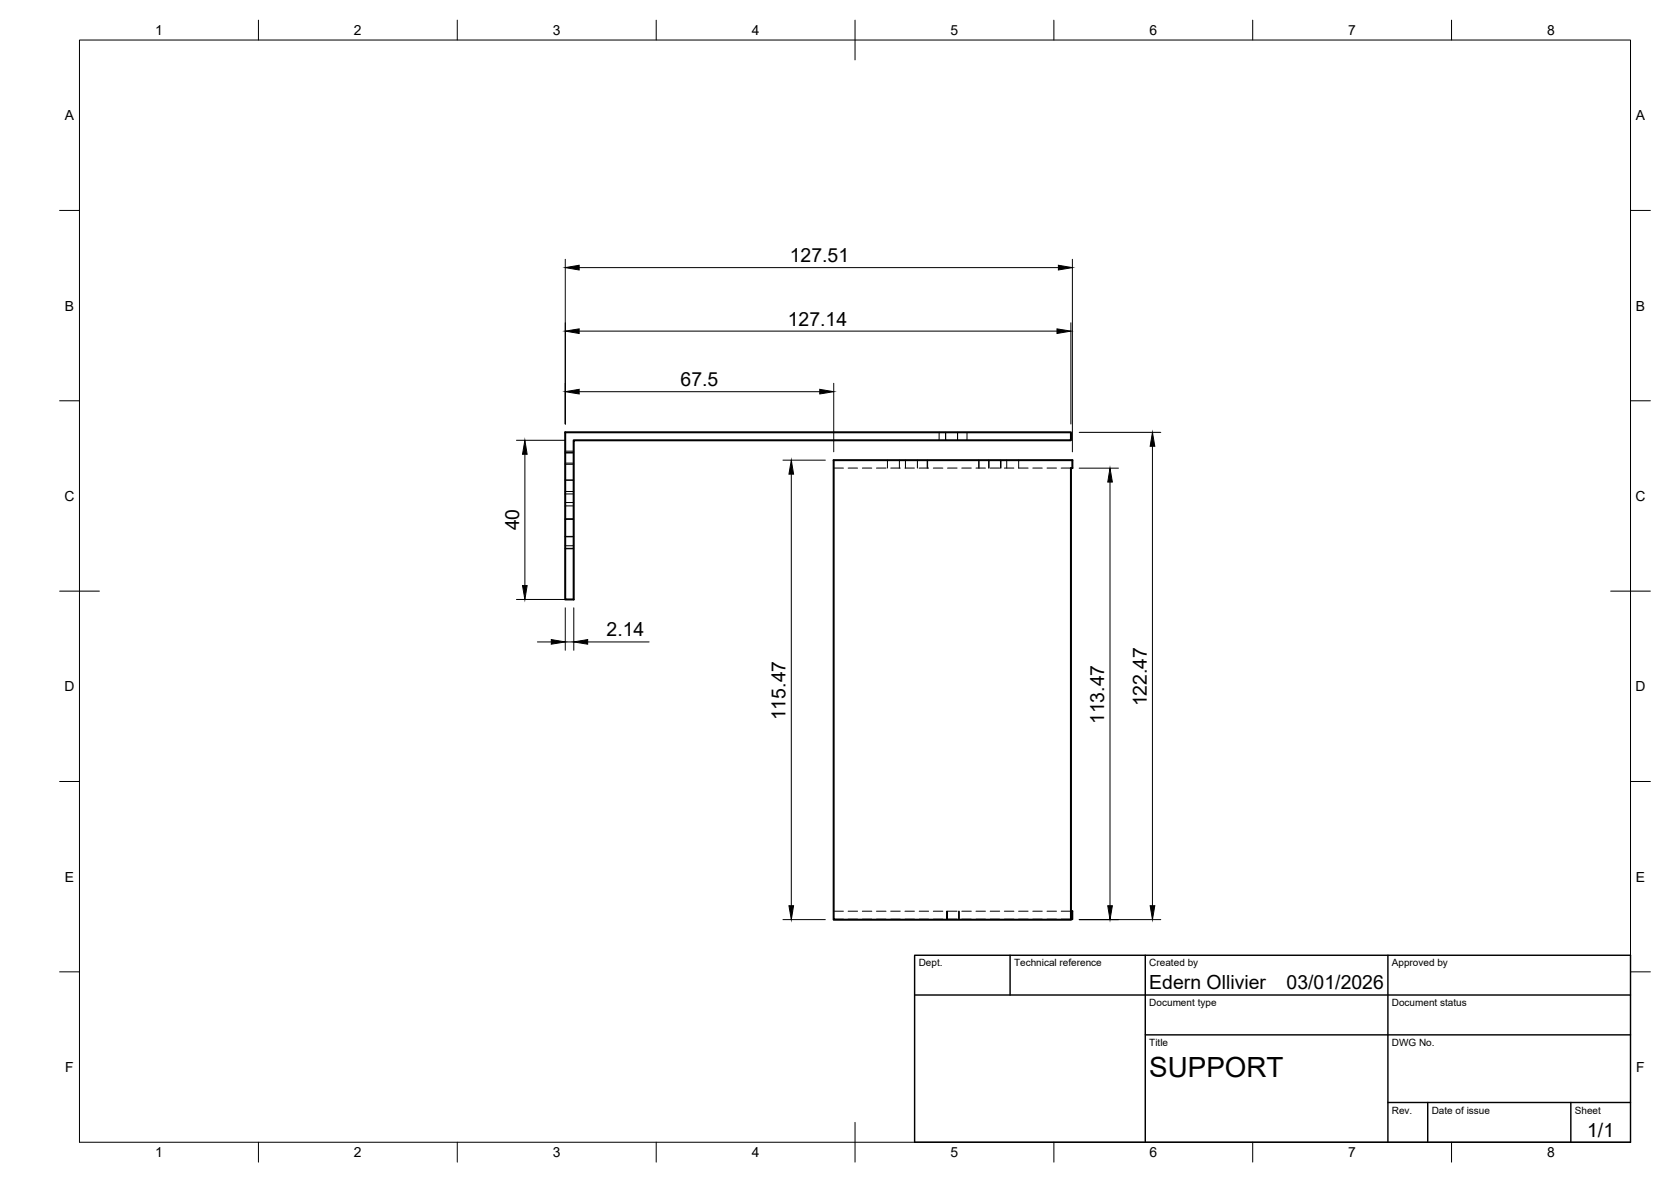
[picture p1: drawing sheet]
<svg xmlns="http://www.w3.org/2000/svg" width="420mm" height="297mm" viewBox="0 0 420 297" stroke-linecap="round" stroke-linejoin="round" font-family="sans-serif">
<!-- layer: Visible -->
<path d="M142.1 108.6h127.2v2h-125v40.1h-2.2zM209.6 115.6h60v2h-.3v113.5h-59.7zM269.3 229h.3v2h-.3" fill="none" stroke="#000" stroke-width=".51"/>
<!-- layer: Hidden -->
<g fill="none" stroke="#000" stroke-width=".25">
<path d="M142.1 113.7h2.2M142.1 116.7h2.2M142.1 113.4h2.2M142.1 116.4h2.2M142.1 113.8h2.2M209.6 117.6h2.5M213.3 117.6h2.3M216.8 117.6h2.4M220.4 117.6h2.4M223.1 115.6v2M224 117.6h2.4M226.1 115.6v2"/>
<path d="M227.5 117.6h2.4M227.7 115.6v2M230.7 115.6v2M231.1 117.6h2.4M233.1 115.6v2M233.2 115.6v2M234.7 117.6h2.4M236.1 108.6v2M237.8 108.6v2M238.3 117.6h2.3M240.8 108.6v2M241.8 117.6h2.4"/>
<path d="M243.1 108.6v2M245.4 117.6h2.4M246.1 115.6v2M248.6 115.6v2M248.7 115.6v2M249 117.6h2.4M251.6 115.6v2M251.7 115.6v2M252.5 117.6h2.4M253.1 115.6v2M256.1 117.6h2.4M256.1 115.6v2"/>
<path d="M259.7 117.6h2.4M263.3 117.6h2.3M266.8 117.6h2.5M142.1 123.5h2.2M142.1 120.6h2.2M142.1 120.7h2.2M142.1 130.5h2.2M142.1 126.3h2.2M142.1 130.4h2.2M142.1 124.1h2.2M142.1 127.1h2.2M142.1 134.8h2.2"/>
<path d="M142.1 137.8h2.2M142.1 134.9h2.2M142.1 137.9h2.2M142.1 137.1h2.2M209.6 229h2.5M209.6 231h2.5M213.3 229h2.3M213.3 231h2.3M216.8 229h2.4M216.8 231h2.4M220.4 229h2.4M220.4 231h2.4"/>
<path d="M224 229h2.4M224 231h2.4M227.5 229h2.4M227.5 231h2.4M231.1 229h2.4M231.1 231h2.4M234.7 229h2.4M234.7 231h2.4M238.1 229v2M238.1 229v2v-2M238.3 229h2.3M238.3 231h2.3"/>
<path d="M241.1 229v2M241.8 229h2.4M241.8 231h2.4M245.4 229h2.4M245.4 231h2.4M249 229h2.4M249 231h2.4M252.5 229h2.4M252.5 231h2.4M256.1 229h2.4M256.1 231h2.4M259.7 229h2.4"/>
<path d="M259.7 231h2.4M263.3 229h2.3M263.3 231h2.3M266.8 229h2.5M266.8 231h2.5"/>
</g>
<!-- layer: BORDER -->
<g fill="none" stroke="#000" stroke-width=".25">
<path d="M20 10.1h390v276.9h-390zM65 5.1v5M115 5.1v5M165 5.1v5M215 5.1v10M265 5.1v5M315 5.1v5M365 5.1v5M15 52.9h5M410 52.9h5M15 100.7h5M410 100.7h5"/>
<path d="M15 148.6h10M405 148.6h10M15 196.4h5M410 196.4h5M15 244.2h5M410 244.2h5M65 287v5M115 287v5M165 287v5M215 282.1v9.9M265 287v5M315 287v5"/>
<path d="M365 287v5"/>
</g>
<!-- layer: TITLEBLOCK -->
<path d="M230 240.1h180v46.9h-180zM230 250h180M254 240.1v9.9M288 240.1v46.9M349 240.1v46.9M288 260.1h122M349 277.1h61M359 277.1v9.9M395 277.1v9.9" fill="none" stroke="#000" stroke-width=".36"/>
<!-- layer: FD_Dimensions -->
<g fill="none" stroke="#000" stroke-width=".25">
<path d="M142.1 65.2v41.4M145.6 67.3h120.5M269.6 65.2v48.3M145.6 98.4h60.5M145.6 83.2h120.2M209.6 96.3v17.2M269.3 81.1v25.5M129.9 110.6h12.3M132 114.2v33M196.9 115.6h10.6M199 119.2v108.4M271.4 108.7h20.5"/>
<path d="M271.4 117.7h9.8M289.8 112.1v115.5M279.1 121.1v106.5M129.9 150.7h12.3M142.1 152.7v10.7M144.3 152.7v10.7M135.1 161.3h3.5M142.1 161.3h2.2M147.8 161.3h15.4M196.9 231.1h10.6M271.4 231.1h20.5"/>
</g>
<g fill="#000" stroke="#000" stroke-width=".25">
<path d="M142.1 67.3l3.5-.6v1.1zM266.1 66.7l3.5 .6-3.5 .5zM142.1 98.4l3.5-.6v1.2zM142.1 83.2l3.5-.6v1.2zM206.1 97.8l3.5 .6-3.5 .6zM265.8 82.6l3.5 .6-3.5 .6zM132 110.6l.5 3.6h-1.1zM199 115.6l.5 3.6h-1.1zM289.8 108.7l.6 3.4h-1.2zM279.1 117.7l.6 3.4h-1.2zM131.4 147.2h1.1l-.5 3.5zM138.6 160.7l3.5 .6-3.5 .6z"/>
<path d="M144.3 161.3l3.5-.6v1.2zM198.4 227.6h1.1l-.5 3.5zM278.5 227.6h1.2l-.6 3.5zM289.2 227.6h1.2l-.6 3.5z"/>
</g>
<text font-size="7" x="289" y="270.6">SUPPORT</text>
<g font-size="4.9">
<text x="198.6" y="65.8">127.51</text>
<text x="198.1" y="81.8">127.14</text>
<text x="171.1" y="97">67.5</text>
<text x="130.5" y="133.3" transform="rotate(-90 130.5 133.3)">40</text>
<text x="152.5" y="159.9">2.14</text>
<text x="288.4" y="177.5" transform="rotate(-90 288.4 177.5)">122.47</text>
<text x="197.5" y="181" transform="rotate(-90 197.5 181)">115.47</text>
<text x="277.6" y="182" transform="rotate(-90 277.6 182)">113.47</text>
<text x="289" y="248.5">Edern Ollivier</text>
<text x="323.5" y="248.5">03/01/2026</text>
<text x="399.1" y="285.7">1/1</text>
</g>
<g font-size="3.5">
<text x="39" y="8.8">1</text>
<text x="89" y="8.8">2</text>
<text x="139" y="8.8">3</text>
<text x="189" y="8.8">4</text>
<text x="239" y="8.8">5</text>
<text x="289" y="8.8">6</text>
<text x="339" y="8.8">7</text>
<text x="389" y="8.8">8</text>
<text x="16.3" y="30.2">A</text>
<text x="411.3" y="30.2">A</text>
<text x="16.3" y="78">B</text>
<text x="411.3" y="78">B</text>
<text x="16.2" y="125.9">C</text>
<text x="411.2" y="125.9">C</text>
<text x="16.2" y="173.7">D</text>
<text x="411.2" y="173.7">D</text>
<text x="16.3" y="221.6">E</text>
<text x="411.3" y="221.6">E</text>
<text x="16.4" y="269.4">F</text>
<text x="411.4" y="269.4">F</text>
<text x="39" y="290.8">1</text>
<text x="89" y="290.8">2</text>
<text x="139" y="290.8">3</text>
<text x="189" y="290.8">4</text>
<text x="239" y="290.8">5</text>
<text x="289" y="290.8">6</text>
<text x="339" y="290.8">7</text>
<text x="389" y="290.8">8</text>
</g>
<g font-size="2.5">
<text x="231" y="242.9">Dept.</text>
<text x="255" y="242.9">Technical reference</text>
<text x="289" y="242.9">Created by</text>
<text x="350" y="242.9">Approved by</text>
<text x="289" y="252.8">Document type</text>
<text x="350" y="252.8">Document status</text>
<text x="289" y="262.9">Title</text>
<text x="350" y="262.9">DWG No.</text>
<text x="350" y="279.9">Rev.</text>
<text x="360" y="279.9">Date of issue</text>
<text x="396" y="279.9">Sheet</text>
</g>
</svg>
